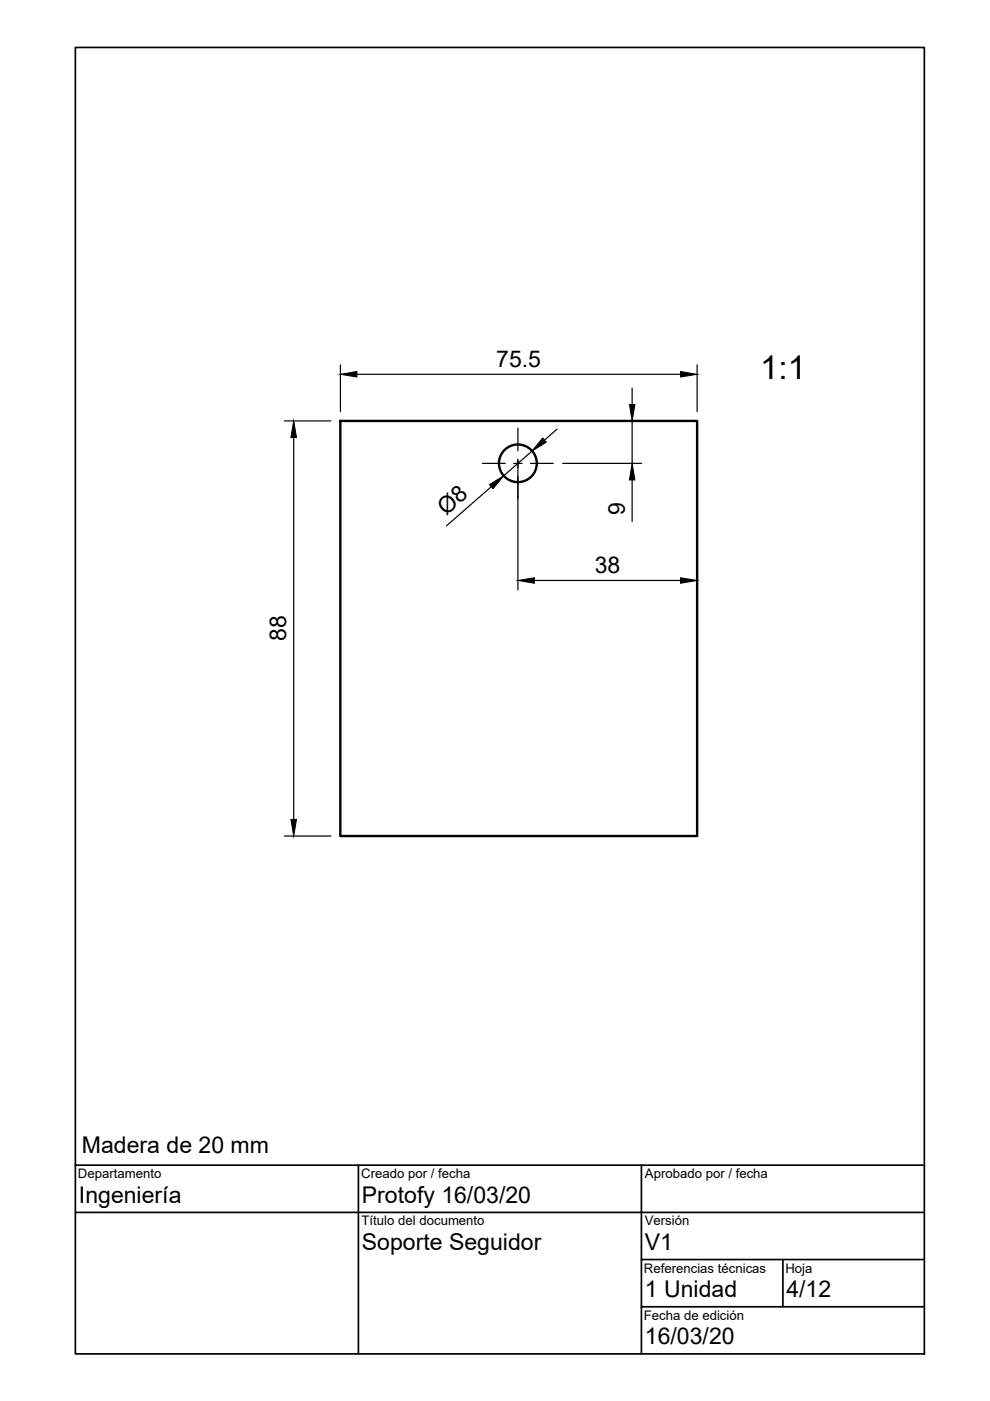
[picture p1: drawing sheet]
<svg xmlns="http://www.w3.org/2000/svg" width="210mm" height="297mm" viewBox="0 0 210 297" stroke-linecap="round" stroke-linejoin="round" font-family="sans-serif">
<!-- layer: Visible -->
<g fill="none" stroke="#000" stroke-width=".51">
<path d="M72.2 89.2h75.6v88.1h-75.6z"/>
<circle cx="109.8" cy="98.2" r="4"/>
</g>
<!-- layer: TitleBlock -->
<path d="M16 10.1h180v276.9h-180zM16 257.1h180M16 247h180M76 247v40M136 247v40M136 267h60M136 277.1h60M166 267v10.1" fill="none" stroke="#000" stroke-width=".36"/>
<!-- layer: Dimensions -->
<g fill="none" stroke="#000" stroke-width=".25">
<path d="M72.2 77.4v9.9M75.7 79.4h68.6M147.8 77.4v9.9M60.3 89.2h9.9M62.3 92.8v80.9M109.8 97.6v27.5M112.8 95.6l-6 5.3M118.1 91l-2.7 2.3M119.3 98.2h16.7M132 89.2h13.8M134 82.3v3.5M134 89.2v9"/>
<path d="M104.2 103.2l-9.5 8.3M134 101.8v8.8M113.3 123.1h31M147.8 124.7v.4M60.3 177.3h9.9"/>
</g>
<path d="M72.2 79.4l3.5-.6v1.1zM144.3 78.8l3.5 .6-3.5 .5zM62.3 89.2l.6 3.6h-1.2zM115.1 92.9l.7 .9-3 1.8zM133.5 85.8h1.1l-.6 3.4zM103.8 102.8l3-1.9-2.3 2.7zM134 98.2l.6 3.6h-1.1zM109.8 123.1l3.5-.6v1.2zM144.3 122.5l3.5 .6-3.5 .6zM61.7 173.7h1.2l-.6 3.6z" fill="#000" stroke="#000" stroke-width=".21"/>
<!-- layer: Center Lines -->
<path d="M102.3 98.2h4.8M108.9 98.2h1.8M109.8 90.7v4.9M109.8 97.4v1.8M112.5 98.2h4.8M109.8 100.9v4.9" fill="none" stroke="#000" stroke-width=".25"/>
<text font-size="7" x="161.2" y="80.4">1:1</text>
<g font-size="4.9">
<text x="105.2" y="77.8">75.5</text>
<text x="94.6" y="109.4" transform="rotate(-41 94.6 109.4)">Ø8</text>
<text x="132.5" y="109.2" transform="rotate(-90 132.5 109.2)">9</text>
<text x="126.1" y="121.5">38</text>
<text x="60.7" y="136" transform="rotate(-90 60.7 136)">88</text>
<text x="17.4" y="244.4">Madera de 20 mm</text>
<text x="16.7" y="255">Ingeniería</text>
<text x="76.7" y="255">Protofy 16/03/20</text>
<text x="76.7" y="265.1">Soporte Seguidor</text>
<text x="136.7" y="265.1">V1</text>
<text x="136.7" y="275">1 Unidad</text>
<text x="166.7" y="275">4/12</text>
<text x="136.7" y="285.1">16/03/20</text>
</g>
<g font-size="2.8">
<text x="16.5" y="249.8">Departamento</text>
<text x="76.6" y="249.8">Creado por / fecha</text>
<text x="136.7" y="249.8">Aprobado por / fecha</text>
<text x="76.7" y="259.8">Título del documento</text>
<text x="136.7" y="259.8">Versión</text>
<text x="136.5" y="269.8">Referencias técnicas</text>
<text x="166.5" y="269.8">Hoja</text>
<text x="136.5" y="279.8">Fecha de edición</text>
</g>
</svg>
